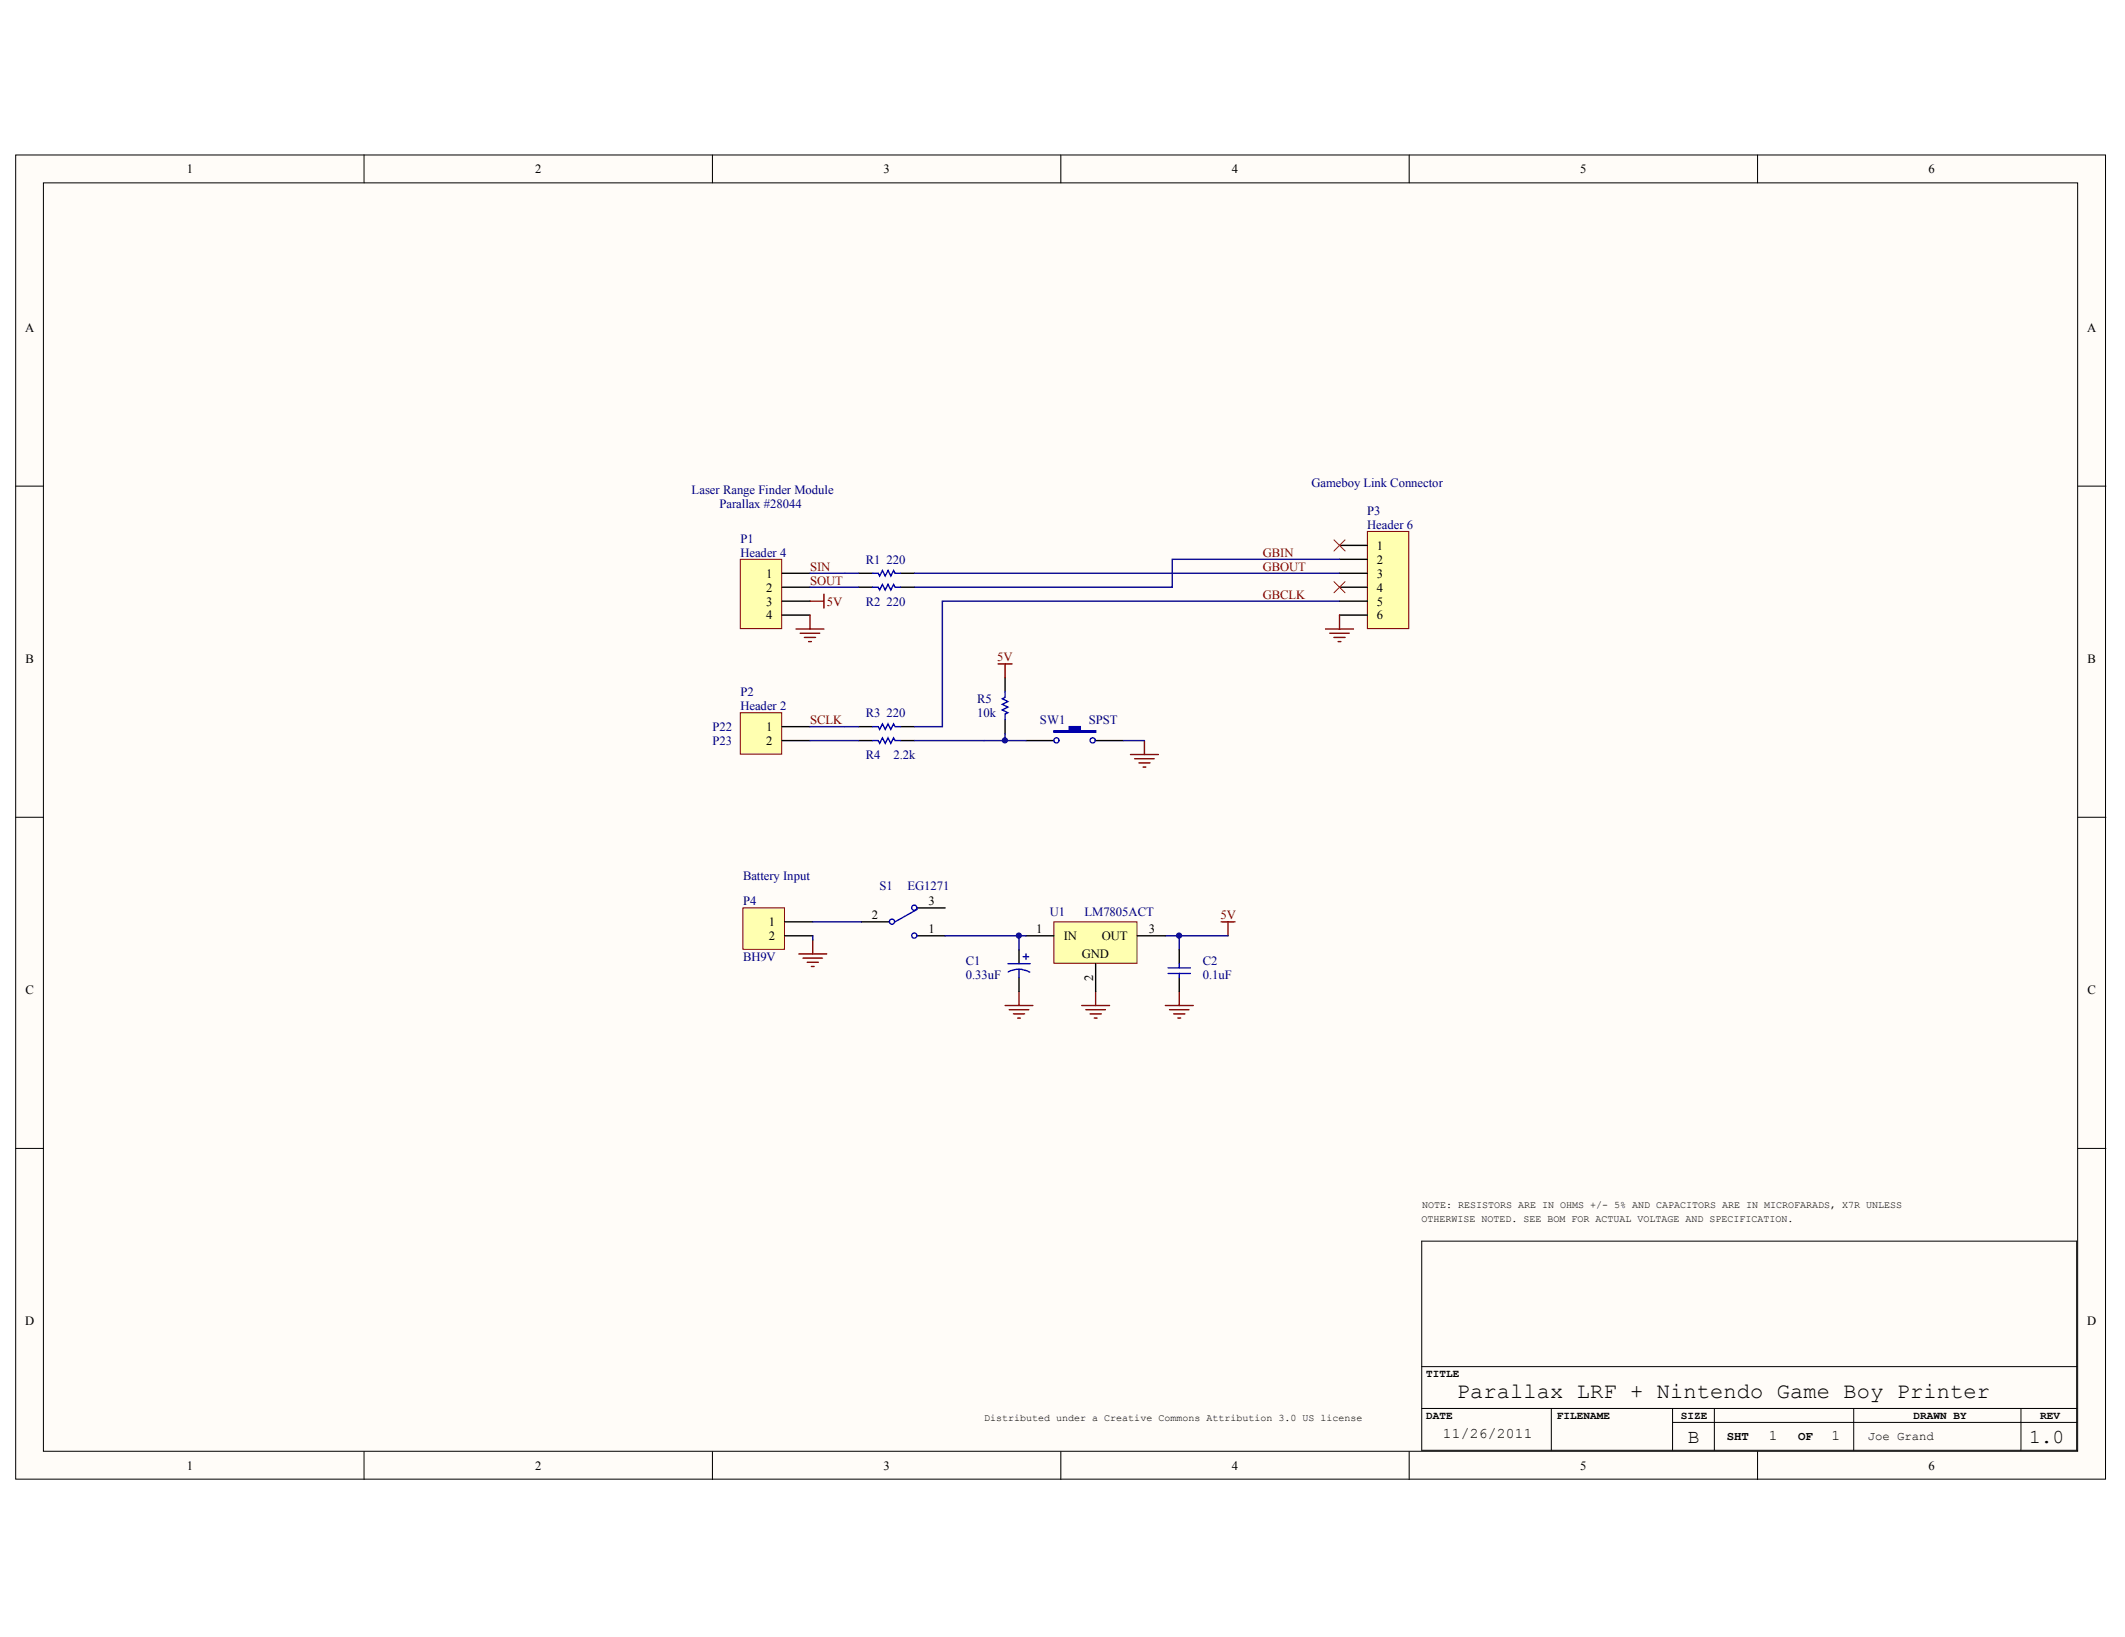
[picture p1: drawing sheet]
<svg xmlns="http://www.w3.org/2000/svg" width="269mm" height="207mm" viewBox="0 0 269 207" stroke-linecap="round" stroke-linejoin="round" font-family="sans-serif">
<g fill="#fffcf8" stroke="#000" stroke-width=".13">
<path d="M2 19.6h264.4v167.5h-264.4z"/>
<path d="M5.5 23.1h257.3v160.5h-257.3z"/>
</g>
<g fill="none" stroke="#000" stroke-width=".13">
<path d="M46.1 19.6v3.5M90.1 19.6v3.5M134.2 19.6v3.5M178.3 19.6v3.5M222.3 19.6v3.5M2 61.5h3.5M262.9 61.5h3.5M2 103.4h3.5M262.9 103.4h3.5M2 145.3h3.5M179.9 157h82.8v26.5h-82.8zM262.9 145.3h3.5"/>
<path d="M179.9 172.9h82.8M179.9 178.2h82.8M196.2 178.2v5.3M211.6 179.9h51.1M211.6 178.2v5.3M216.9 178.2v5.3M234.5 178.2v5.3M255.7 178.2v5.3M46.1 183.6v3.6M90.1 183.6v3.6M134.2 183.6v3.6M178.3 183.6v3.6"/>
<path d="M222.3 183.6v3.6"/>
</g>
<path d="M108.6 93.7h1.8M113.9 93.7h1.8M129.8 93.7h3.5M138.6 93.7h3.5" fill="none" stroke="#000" stroke-width=".18"/>
<g fill="none" stroke="#00f" stroke-width=".18">
<path d="M110.4 93.7h.7l.2 .3 .3-.7 .4 .7 .3-.7 .4 .7 .3-.7 .2 .4h.7"/>
<circle cx="133.6" cy="93.7" r=".33"/>
<circle cx="138.2" cy="93.7" r=".33"/>
</g>
<path d="M133.3 92.5h2v-.6h1.4v.6h1.9v.1h-5.3z" fill-rule="evenodd" fill="#00f" stroke="#00f" stroke-width=".18"/>
<path d="M143 95.4h3.5M143.5 96h2.5M144.1 96.5h1.4M144.6 97h.3M144.8 93.7v1.7" fill="none" stroke="#800000" stroke-width=".18"/>
<path d="M142.1 93.7h2.7" fill="none" stroke="#000080" stroke-width=".18"/>
<path d="M93.6 70.8h5.3v8.7h-5.3z" fill="#ffffb0" stroke="#800000" stroke-width=".13"/>
<path d="M98.9 72.5h3.6M98.9 74.3h3.6M98.9 76h3.6M98.9 77.8h3.6M108.6 72.5h1.8M108.6 74.3h1.8M113.9 72.5h1.8M113.9 74.3h1.8" fill="none" stroke="#000" stroke-width=".18"/>
<path d="M100.7 79.6h3.5M102.5 77.8v1.8M102.5 76h1.7M104.2 75.2v1.7M101.2 80.1h2.5M101.8 80.6h1.4M102.3 81.2h.3" fill="none" stroke="#800000" stroke-width=".18"/>
<path d="M110.4 74.3h.7l.2 .3 .3-.7 .4 .7 .3-.7 .4 .7 .3-.7 .2 .4h.7M110.4 72.5h.7l.2 .4 .3-.7 .4 .7 .3-.7 .4 .7 .3-.7 .2 .3h.7" fill="none" stroke="#00f" stroke-width=".18"/>
<path d="M102.5 72.5h4.4M102.5 74.3h6.1" fill="none" stroke="#000080" stroke-width=".18"/>
<path d="M93.6 90.2h5.3v5.2h-5.3z" fill="#ffffb0" stroke="#800000" stroke-width=".13"/>
<path d="M98.9 91.9h3.6M98.9 93.7h3.6M108.6 91.9h1.8M113.9 91.9h1.8M127.1 85.7v1.8M127.1 91v1.8" fill="none" stroke="#000" stroke-width=".18"/>
<path d="M106.9 72.5h1.7M102.5 91.9h6.1M102.5 93.7h6.1M115.7 93.7h14.1M127.1 92.8v.9" fill="none" stroke="#000080" stroke-width=".18"/>
<path d="M110.4 91.9h.7l.2 .4 .3-.7 .4 .7 .3-.7 .4 .7 .3-.7 .2 .3h.7M127.1 87.5v.7l-.3 .2 .7 .3-.7 .4 .7 .4-.7 .3 .7 .4-.4 .1v.7" fill="none" stroke="#00f" stroke-width=".18"/>
<path d="M126.3 84h1.7M127.1 84v1.7" fill="none" stroke="#800000" stroke-width=".18"/>
<path d="M173 67.2h5.2v12.3h-5.2z" fill="#ffffb0" stroke="#800000" stroke-width=".13"/>
<path d="M169.5 69h3.5M169.5 70.8h3.5M169.5 72.5h3.5M169.5 74.3h3.5M169.5 76h3.5M169.5 77.8h3.5" fill="none" stroke="#000" stroke-width=".18"/>
<g fill="none" stroke="#800000" stroke-width=".18">
<path d="M167.7 79.6h3.5M169.5 77.8v1.8M168.2 80.1h2.5M168.7 80.6h1.5M169.3 81.2h.3M154.5 116.6h1.7M155.3 116.6v1.8M127.1 127.2h3.6M127.7 127.7h2.4M128.2 128.3h1.4M128.7 128.8h.4M128.9 125.4v1.8"/>
<path d="M136.8 127.2h3.6M137.4 127.7h2.4M137.9 128.3h1.4M138.4 128.8h.4M138.6 125.4v1.8M147.4 127.2h3.5M147.9 127.7h2.5M148.5 128.3h1.4M149 128.8h.4M149.2 125.4v1.8"/>
</g>
<path d="M168.7 73.6l1.5 1.4M170.2 73.6l-1.5 1.4" fill="none" stroke="#f00" stroke-width=".13"/>
<path d="M115.7 72.5h53.8M169.5 76h-50.3v15.9h-3.5M169.5 70.8h-21.2v3.5h-32.6M147.4 118.4h7.9M149.2 118.4v1.7" fill="none" stroke="#000080" stroke-width=".18"/>
<path d="M94 114.9h5.2v5.2h-5.2z" fill="#ffffb0" stroke="#800000" stroke-width=".13"/>
<path d="M99.3 116.6h3.5M99.3 118.4h3.5" fill="none" stroke="#000" stroke-width=".18"/>
<path d="M102.8 118.9v1.8M101.1 120.7h3.5M101.6 121.2h2.5M102.1 121.7h1.4M102.6 122.3h.4" fill="none" stroke="#800000" stroke-width=".18"/>
<path d="M133.3 116.6h10.5v5.3h-10.5z" fill="#ffffb0" stroke="#800000" stroke-width=".13"/>
<path d="M109 116.6h3.5M116 118.4h3.6M116 114.9h3.6M129.8 118.4h3.5M143.9 118.4h3.5M128.9 120.1v1.8M128.9 123.7v1.7M138.6 121.9v3.5M149.2 120.1v1.8M149.2 123.7v1.7" fill="none" stroke="#000" stroke-width=".18"/>
<g fill="none" stroke="#00f" stroke-width=".18">
<path d="M116 115l-2.8 1.6M127.5 121.9h2.8M128.9 122.6l.7 .1 .7 .3M128.9 122.6l-.7 .1-.7 .3M128.9 122.6v1.1M129.4 121h.7M129.8 120.7v.7M147.8 122.4h2.8M147.8 123.1h2.8M149.2 121.9v.5M149.2 123.1v.6"/>
<circle cx="112.8" cy="116.6" r=".33"/>
<circle cx="115.7" cy="118.4" r=".33"/>
<circle cx="115.7" cy="114.8" r=".33"/>
</g>
<path d="M102.8 116.6h6.2M102.8 118.4v.5M119.6 118.4h9.3v1.7M128.9 118.4h.9" fill="none" stroke="#000080" stroke-width=".18"/>
<path d="M168.7 68.3l1.5 1.4M170.2 68.3l-1.5 1.4" fill="none" stroke="#f00" stroke-width=".13"/>
<g fill="#000080" stroke="#000080" stroke-width=".13">
<circle cx="127.1" cy="93.7" r=".33"/>
<circle cx="128.9" cy="118.4" r=".33"/>
<circle cx="149.2" cy="118.4" r=".33"/>
</g>
<text font-size="2.8" x="184.3" y="176.8">Parallax LRF + Nintendo Game Boy Printer</text>
<g font-size="2.5">
<text x="213.5" y="182.5">B</text>
<text x="256.7" y="182.5">1.0</text>
</g>
<g font-size="1.9">
<text x="182.5" y="181.9">11/26/2011</text>
<text x="223.7" y="182.2">1</text>
<text x="231.7" y="182.2">1</text>
</g>
<g font-size="1.6">
<text x="23.6" y="21.9">1</text>
<text x="67.7" y="21.9">2</text>
<text x="111.8" y="21.9">3</text>
<text x="155.8" y="21.9">4</text>
<text x="199.9" y="21.9">5</text>
<text x="244" y="21.9">6</text>
<text x="3.2" y="42">A</text>
<text x="264.1" y="42">A</text>
<text x="174.2" y="69.5">1</text>
<text x="174.2" y="71.3">2</text>
<text x="96.9" y="73.1">1</text>
<text x="96.9" y="74.8">2</text>
<text x="96.9" y="76.6">3</text>
<text x="174.2" y="73.1">3</text>
<text x="174.2" y="74.8">4</text>
<text x="174.2" y="76.6">5</text>
<text x="3.2" y="83.9">B</text>
<text x="96.9" y="78.3">4</text>
<text x="174.2" y="78.3">6</text>
<text x="264.1" y="83.9">B</text>
<text x="96.9" y="92.5">1</text>
<text x="96.9" y="94.2">2</text>
<text x="97.2" y="117.1">1</text>
<text x="97.2" y="118.9">2</text>
<text x="110.3" y="116.3">2</text>
<text x="117.5" y="114.5">3</text>
<text x="117.5" y="118">1</text>
<text x="131.1" y="118">1</text>
<text x="134.6" y="118.9">IN</text>
<text x="139.4" y="118.9">OUT</text>
<text x="145.3" y="118">3</text>
<text x="3.2" y="125.7">C</text>
<text x="136.8" y="121.2">GND</text>
<text x="138.3" y="124.1" transform="rotate(-90 138.3 124.1)">2</text>
<text x="264.1" y="125.7">C</text>
<text x="3.2" y="167.6">D</text>
<text x="264.1" y="167.6">D</text>
<text x="23.6" y="185.9">1</text>
<text x="67.7" y="185.9">2</text>
<text x="111.8" y="185.9">3</text>
<text x="155.8" y="185.9">4</text>
<text x="199.9" y="185.9">5</text>
<text x="218.5" y="182.1">SHT</text>
<text x="227.5" y="182.1">OF</text>
<text x="236.3" y="182.1">Joe Grand</text>
<text x="244" y="185.9">6</text>
</g>
<g font-size="1.6" fill="#000080">
<text x="87.5" y="62.5">Laser Range Finder Module</text>
<text x="91" y="64.2">Parallax #28044</text>
<text x="165.9" y="61.6">Gameboy Link Connector</text>
<text x="173" y="65.1">P3</text>
<text x="93.7" y="68.6">P1</text>
<text x="93.7" y="70.4">Header 4</text>
<text x="109.5" y="71.3">R1</text>
<text x="112.1" y="71.3">220</text>
<text x="173" y="66.9">Header 6</text>
<text x="109.5" y="76.6">R2</text>
<text x="112.1" y="76.6">220</text>
<text x="93.7" y="88">P2</text>
<text x="93.7" y="89.8">Header 2</text>
<text x="123.6" y="88.9">R5</text>
<text x="90.1" y="94.2">P23</text>
<text x="90.1" y="92.5">P22</text>
<text x="109.5" y="96">R4</text>
<text x="109.5" y="90.7">R3</text>
<text x="112.1" y="90.7">220</text>
<text x="113" y="96">2.2k</text>
<text x="123.6" y="90.7">10k</text>
<text x="131.6" y="91.6">SW1</text>
<text x="137.7" y="91.6">SPST</text>
<text x="94" y="111.3">Battery Input</text>
<text x="111.3" y="112.6">S1</text>
<text x="114.8" y="112.6">EG1271</text>
<text x="94" y="114.5">P4</text>
<text x="132.8" y="115.9">U1</text>
<text x="137.2" y="115.9">LM7805ACT</text>
<text x="94" y="121.6">BH9V</text>
<text x="122.2" y="123.8">0.33uF</text>
<text x="122.2" y="122.1">C1</text>
<text x="152.2" y="123.8">0.1uF</text>
<text x="152.2" y="122.1">C2</text>
</g>
<g font-size="1.6" fill="#800000">
<text x="159.8" y="70.4">GBIN</text>
<text x="102.5" y="72.2">SIN</text>
<text x="102.5" y="73.9">SOUT</text>
<text x="104.6" y="76.6">5V</text>
<text x="159.8" y="72.2">GBOUT</text>
<text x="159.8" y="75.7">GBCLK</text>
<text x="126.2" y="83.6">5V</text>
<text x="102.5" y="91.6">SCLK</text>
<text x="154.4" y="116.3">5V</text>
</g>
<g font-size="1.4">
<text x="180.4" y="179.5">DATE</text>
<text x="180.4" y="174.2">TITLE</text>
<text x="196.9" y="179.5">FILENAME</text>
<text x="212.6" y="179.5">SIZE</text>
<text x="242.1" y="179.5">DRAWN BY</text>
<text x="258.1" y="179.5">REV</text>
</g>
<g font-size="1.3">
<text x="179.8" y="154.6">OTHERWISE NOTED. SEE BOM FOR ACTUAL VOLTAGE AND SPECIFICATION.</text>
<text x="179.9" y="152.8">NOTE: RESISTORS ARE IN OHMS +/- 5% AND CAPACITORS ARE IN MICROFARADS, X7R UNLESS</text>
<text x="124.5" y="179.7">Distributed under a Creative Commons Attribution 3.0 US license</text>
</g>
</svg>
